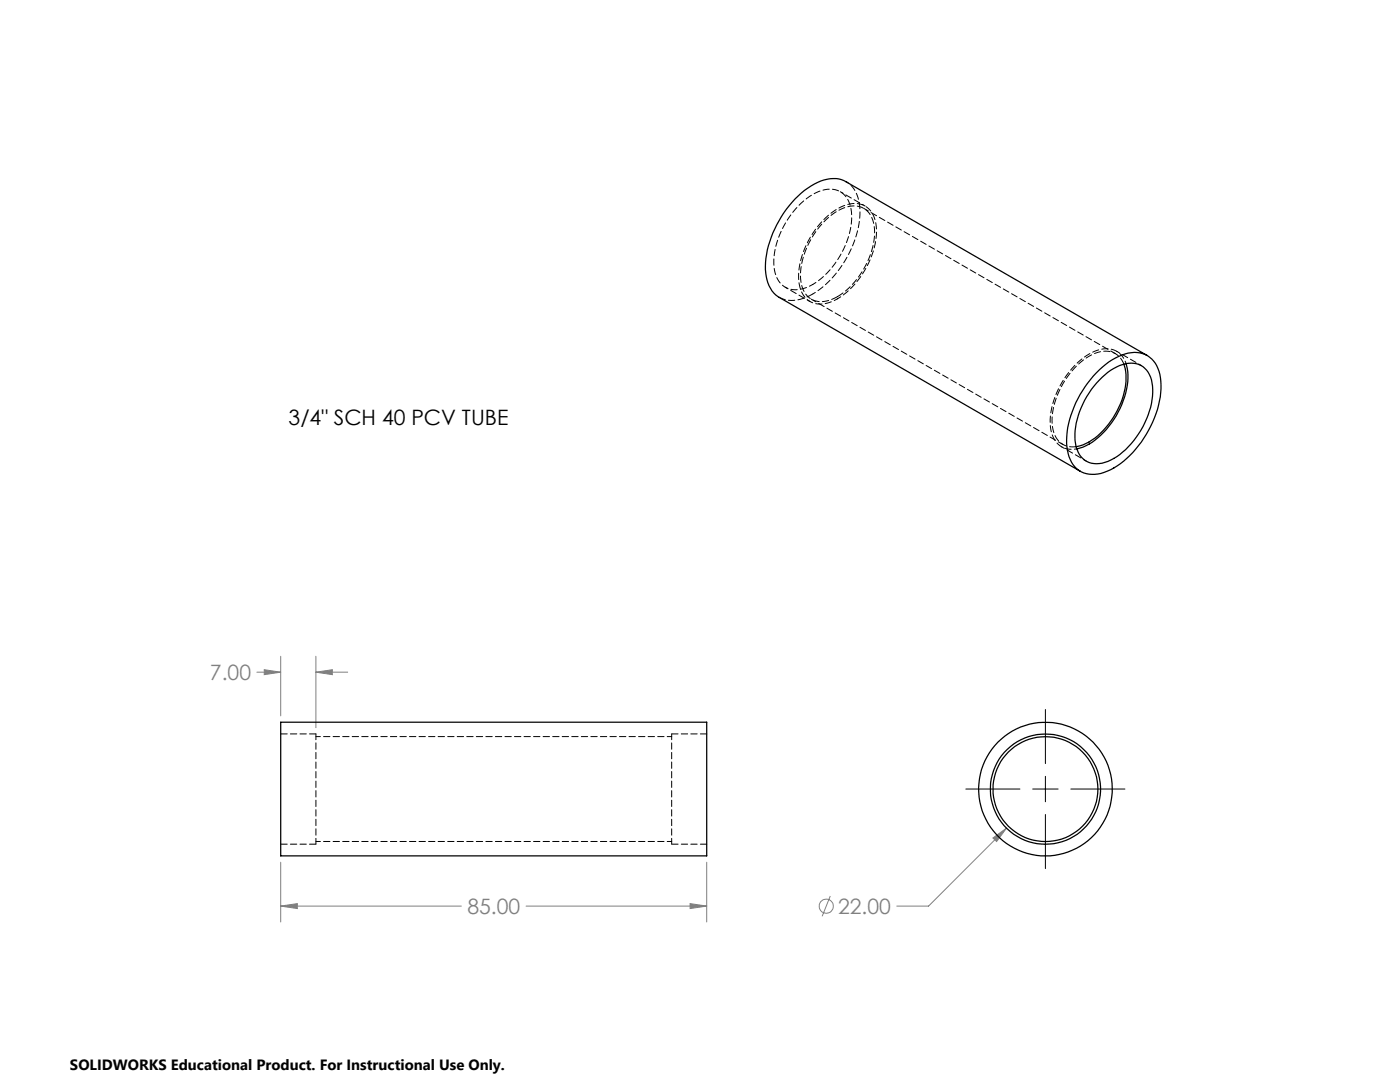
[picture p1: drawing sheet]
<svg xmlns="http://www.w3.org/2000/svg" width="279mm" height="216mm" viewBox="0 0 279 216" stroke-linecap="round" stroke-linejoin="round" font-family="sans-serif">
<g fill="none" stroke="#808080" stroke-width=".2">
<path d="M51.3 134.1h4.7M52.7 133.6l3.3 .5-3.3 .5zM56 131v11.8M63 134.1l3.3-.5v1zM63 131v14.2M63 134.1h6.4M56 172v12M141 172v12M165.7 178.8l-1.6 4M198.2 167.2l2.7-2-2 2.7zM200.9 165.2l-15.6 15.6h-6.3M56 180.8l3.3-.5v1z"/>
<path d="M56 180.8h36.1M105 180.8h36M137.7 180.3l3.3 .5-3.3 .5z"/>
<circle cx="164.9" cy="180.8" r="1.42"/>
</g>
<path d="M192.8 157.4h10.8M206.1 157.4h5.1M208.6 141.6v10.8M208.6 154.9v5.1M213.7 157.4h10.8M208.6 162.5v10.8" fill="none" stroke="#000" stroke-width=".2"/>
<path d="M56 180.8l3.3-.5v1zM137.7 180.3l3.3 .5-3.3 .5zM52.7 133.6l3.3 .5-3.3 .5zM63 134.1l3.3-.5v1zM198.2 167.2l.7 .7 2-2.7z" fill="#808080"/>
<g fill="none" stroke="#000" stroke-width=".25">
<path d="M218.8 74.4a11.9 11.9 0 0 1 7.6-4.1 5.2 5.2 0 0 1 5.2 5.1 18.7 18.7 0 0 1-4.4 13.5 14.2 14.2 0 0 1-8.1 5.7 4.9 4.9 0 0 1-5.9-4 15.9 15.9 0 0 1 1.9-11l1.4-2.4zM220 75.3a7.9 7.9 0 0 1 6.8-2.7 4.5 4.5 0 0 1 3.2 4.4 16.8 16.8 0 0 1-6 13.2 7.1 7.1 0 0 1-6.7 2.1 4.7 4.7 0 0 1-2.7-4.3 16.8 16.8 0 0 1 5.4-12.7zM224.3 72.7a12 12 0 0 1-1.7 10 12.5 12.5 0 0 1-7.8 6.4M224.7 72.6a13 13 0 0 1-1.6 9.7 14.3 14.3 0 0 1-7.6 7.1l-.6 .2M229 70.9l-60.2-34.6a6.7 6.7 0 0 0-6.9 .8 21.1 21.1 0 0 0-9.1 16 6.7 6.7 0 0 0 2.7 6.2l60.1 34.8M56 144.1h85v26.7h-85z"/>
<circle cx="208.6" cy="157.5" r="11"/>
<circle cx="208.6" cy="157.5" r="10.5"/>
<circle cx="208.7" cy="157.5" r="13.3"/>
</g>
<path d="M63 168.4v-22M134 168.4v-22" fill="none" stroke="#000" stroke-width=".2" stroke-dasharray="1.3 .6" stroke-dashoffset=".1"/>
<path d="M162.2 58.7a6.6 6.6 0 0 1-6.7 .6M167.1 59.2a5.1 5.1 0 0 1-5.6 .2 6.7 6.7 0 0 1-1.5-6.6 16.3 16.3 0 0 1 7.7-11 4.3 4.3 0 0 1 6 1.2 9.6 9.6 0 0 1 0 7.7 16.3 16.3 0 0 1-6.6 8.5M63 146.4h-7M141 146.4h-7M56 168.4h7M134 168.4h7" fill="none" stroke="#000" stroke-width=".2" stroke-dasharray="1.3 .6"/>
<path d="M134 147h-71M63 167.9h71" fill="none" stroke="#000" stroke-width=".2" stroke-dasharray="1.3 .6" stroke-dashoffset=".4"/>
<path d="M168.9 36.2a6.5 6.5 0 0 1 2.7 6 20.8 20.8 0 0 1-9.4 16.5" fill="none" stroke="#000" stroke-width=".2" stroke-dasharray="1.3 .6" stroke-dashoffset=".7"/>
<path d="M214.9 89.6a4.2 4.2 0 0 1-5.2-3.9 15.8 15.8 0 0 1 4.2-12.1 10.1 10.1 0 0 1 6.9-4 4 4 0 0 1 3.9 2.9" fill="none" stroke="#000" stroke-width=".2" stroke-dasharray="1.3 .6" stroke-dashoffset=".8"/>
<path d="M214.8 89.1a4 4 0 0 1-4.8-3.9 15.8 15.8 0 0 1 5.6-12.9 6.7 6.7 0 0 1 6.6-2l1.1 .8 1 1.5" fill="none" stroke="#000" stroke-width=".2" stroke-dasharray="1.3 .6" stroke-dashoffset="-.1"/>
<path d="M162.2 56.8a5.4 5.4 0 0 1-5.8 .3 6.7 6.7 0 0 1-1.8-6.6 17.2 17.2 0 0 1 8.2-12 4.6 4.6 0 0 1 6.2 1 9.6 9.6 0 0 1 .3 7.9 17.3 17.3 0 0 1-7.1 9.4M167.1 59.6a5.4 5.4 0 0 1-5.8 .4 6.7 6.7 0 0 1-1.8-6.7 17.2 17.2 0 0 1 8.2-12 4.6 4.6 0 0 1 6.3 1.1 9.6 9.6 0 0 1 .2 7.8 17.3 17.3 0 0 1-7.1 9.4" fill="none" stroke="#000" stroke-width=".2" stroke-dasharray="1.3 .6" stroke-dashoffset=".5"/>
<path d="M156.7 57.3l5 2.9M172.6 41.1l-4.9-2.8M227.8 73l-4.9-2.9M211.9 89.1l4.9 2.9" fill="none" stroke="#000" stroke-width=".2" stroke-dasharray="1.3 .6" stroke-dashoffset=".6"/>
<path d="M161.9 59.7l50.2 29M222.6 70.6l-50.2-29" fill="none" stroke="#000" stroke-width=".2" stroke-dasharray="1.3 .6" stroke-dashoffset=".2"/>
<text font-size="4.2" x="57.6" y="84.8">3/4&quot; SCH 40 PCV TUBE</text>
<g font-size="4.2" fill="#808080">
<text x="41.9" y="135.7">7.00</text>
<text x="93.3" y="182.4">85.00</text>
<text x="167.2" y="182.4">22.00</text>
</g>
<text font-size="3" x="14" y="213.5">SOLIDWORKS Educational Product. For Instructional Use Only.</text>
</svg>
